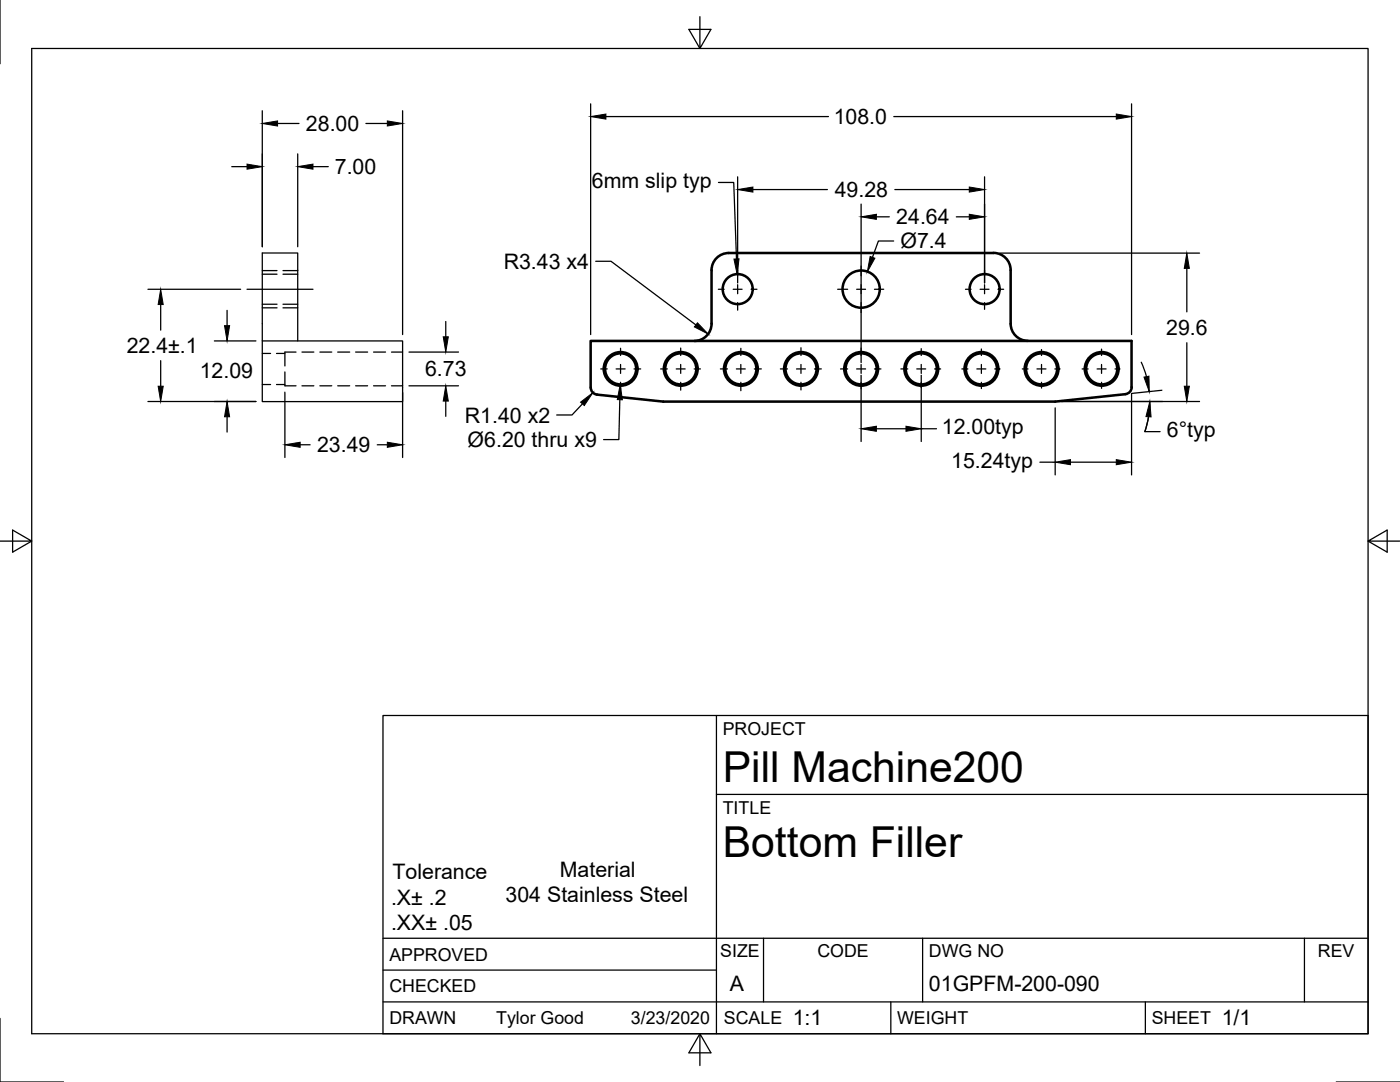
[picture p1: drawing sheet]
<svg xmlns="http://www.w3.org/2000/svg" width="279mm" height="216mm" viewBox="0 0 279 216" stroke-linecap="round" stroke-linejoin="round" font-family="sans-serif">
<!-- layer: Visible -->
<g fill="none" stroke="#000" stroke-width=".51">
<path d="M142 53.9v10.7a3.4 3.4 0 0 1-3.4 3.4M198.3 50.5h-52.9a3.4 3.4 0 0 0-3.4 3.4M198.3 50.5a3.4 3.4 0 0 1 3.4 3.4M201.7 53.9v10.7a3.4 3.4 0 0 0 3.4 3.4M225.8 77.3a1.4 1.4 0 0 1-1.2 1.4l-14 1.4h-78.2l-13.3-1.4a1.39 1.39 0 0 1-1.2-1.4v-9.3h107.9v9.3"/>
<circle cx="147.2" cy="57.7" r="3"/>
<circle cx="171.9" cy="57.7" r="3.7"/>
<circle cx="196.5" cy="57.7" r="3"/>
<circle cx="123.9" cy="73.6" r="3.1"/>
<circle cx="123.9" cy="73.6" r="3.4"/>
<circle cx="135.9" cy="73.6" r="3.1"/>
<circle cx="135.9" cy="73.6" r="3.4"/>
<circle cx="147.9" cy="73.6" r="3.1"/>
<circle cx="147.9" cy="73.6" r="3.4"/>
<circle cx="159.9" cy="73.6" r="3.1"/>
<circle cx="159.9" cy="73.6" r="3.4"/>
<circle cx="171.9" cy="73.6" r="3.1"/>
<circle cx="171.9" cy="73.6" r="3.4"/>
<circle cx="183.9" cy="73.6" r="3.1"/>
<circle cx="183.9" cy="73.6" r="3.4"/>
<circle cx="195.9" cy="73.6" r="3.1"/>
<circle cx="195.9" cy="73.6" r="3.4"/>
<circle cx="207.9" cy="73.6" r="3.1"/>
<circle cx="207.9" cy="73.6" r="3.4"/>
<circle cx="219.9" cy="73.6" r="3.1"/>
<circle cx="219.9" cy="73.6" r="3.4"/>
</g>
<!-- layer: Hidden -->
<g fill="none" stroke="#000" stroke-width=".25">
<path d="M52.3 54.7h3M52.3 54h3M56.5 54.7h2.9M56.5 54h2.9M52.3 70.5h1.7M52.3 76.7h1.7M52.3 60.7h3M52.3 61.4h3M55.2 70.5h1.7M55.2 76.7h1.7M56.5 60.7h2.9M56.5 61.4h2.9"/>
<path d="M56.9 74.2v2.8h2.2M59.1 70.3h-2.2v2.7M60.3 70.3h2.3M60.3 77h2.3M63.8 70.3h2.4M63.8 77h2.4M67.4 70.3h2.4M67.4 77h2.4M71 70.3h2.4M71 77h2.4M74.5 70.3h2.4M74.5 77h2.4"/>
<path d="M78.1 70.3h2.2M78.1 77h2.2"/>
</g>
<!-- layer: Visible -->
<path d="M52.3 68h28v12.1h-28v-29.6h7.1v17.5" fill="none" stroke="#000" stroke-width=".25"/>
<!-- layer: Border -->
<path d="M0 0v12.7M6.3 9.7h266.7v196.6h-266.7zM139.7 3.3v6.4l2.2-3.8h-4.4l2.2 3.8M0 108h6.3l-3.8-2.2v4.4l3.8-2.2M273 108l3.8 2.2v-4.4l-3.8 2.2h6.4M0 203.2v12.7h12.7M139.7 206.3l-2.2 3.8h4.4l-2.2-3.8v6.3M266.7 215.9h12.7" fill="none" stroke="#000" stroke-width=".25"/>
<!-- layer: Titleblock -->
<path d="M76.4 142.8h196.6v63.5h-196.6zM143 158.5h130M143 142.8v63.5M76.4 199.9h196.6M76.4 193.6h66.6M76.4 187.2h196.6M152.4 187.2v12.7M177.8 199.9v6.4M184.1 187.2v12.7M228.6 199.9v6.4M260.3 187.2v12.7" fill="none" stroke="#000" stroke-width=".25"/>
<!-- layer: Dimensions -->
<g fill="none" stroke="#000" stroke-width=".25">
<path d="M46.2 33.3h3.1M52.3 22.1v27.1M55.4 24.6h4.3M59.4 30.7v18.5M62.5 33.3h3M73 24.6h4.3M80.3 22.1v44.7M117.9 20.7v46.1M120.9 23.3h44.4M143.4 36.4h3l.6 15.3M147.2 35.3v21.2M150.3 37.8h14.8"/>
<path d="M178.4 23.3h44.4M178.6 37.8h14.8M196.5 35.3v21.2M225.8 20.7v46.1M29.5 57.7h18.5M118.9 52.1h3l17 12.7M171.9 40.7v31.6M174.9 43.3h2.6M178.4 48.1h-3.1l-1.2 3.3M190.9 43.3h2.5M199.5 50.5h39.9M236.9 53.6v8.6"/>
<path d="M32.1 60.8v5.1M32.1 72v5.1M42.8 68h8.3M45.3 61.9v3.1M56.9 78.3v13M80.3 78.3v13M81.6 70.3h9.9M81.6 77h9.9M89 64.2v3M123.7 79.8l-.2 7.9h-3M171.9 74.9v13.2M183.9 74.9v13.2"/>
<path d="M227.8 72.3l1 2.8M231.9 77.9l-6.1 .6v16.3M236.9 68.4v8.7M29.5 80.1h21.6M45.3 83.2v3M59.9 88.8h2M75.3 88.8h2M89 80v3.1M116.2 80.6l-2 2.2h-3.1M174.9 85.6h5.9M183.9 85.6h3M207.5 92.2h3.1"/>
<path d="M210.6 81.4v13.4M211.9 80.1h27.5M213.6 92.2h9.2M229.2 83.1l-.7 3M229.5 80.1a18.9 18.9 0 0 1-1 6h3"/>
</g>
<g fill="#000" stroke="#000" stroke-width=".2">
<path d="M49.3 32.7l3 .6-3 .5zM52.3 24.6l3.1-.5v1zM59.4 33.3l3.1-.6v1.1zM77.3 24.1l3 .5-3 .5zM117.9 23.3l3-.5v1zM147.2 37.8l3.1-.5v1zM193.4 37.3l3.1 .5-3.1 .5zM222.8 22.8l3 .5-3 .5zM146.5 51.7l1-.1-.4 3.1zM173.7 51.2l.9 .3-1.5 2.7zM171.9 43.3l3-.5v1zM193.4 42.8l3.1 .5-3.1 .5z"/>
<path d="M236.9 50.5l.5 3.1h-1.1zM31.6 77.1h1l-.5 3zM32.1 57.7l.5 3.1h-1zM44.8 65h1l-.5 3zM88.5 67.2h1l-.5 3.1zM123.8 76.7l.4 3.1-1-.1zM139.2 64.4l2.1 2.3-2.7-1.5zM228.3 75.2l1-.1 .1 3zM236.3 77.1h1.1l-.5 3zM45.3 80.1l.5 3.1h-1zM56.9 88.8l3-.6v1.1zM77.3 88.2l3 .6-3 .5z"/>
<path d="M89 77l.5 3h-1zM115.9 80.2l2.4-1.8-1.7 2.5zM171.9 85.6l3-.6v1.1zM180.8 85l3.1 .6-3.1 .5zM210.6 92.2l3-.5v1zM222.8 91.7l3 .5-3 .5zM229.5 80.1l.2 3.1-1-.1z"/>
</g>
<!-- layer: Center Lines -->
<g fill="none" stroke="#000" stroke-width=".25">
<path d="M49.3 57.7h13.2M143.4 57.7h1.1M146.3 57.7h1.8M147.2 53.9v1.1M147.2 56.8v1.8M149.9 57.7h1.2M167.2 57.7h2M171 57.7h1.7M171.9 53.1v1.9M171.9 56.8v1.8M174.5 57.7h1.9M192.7 57.7h1.1"/>
<path d="M195.6 57.7h1.8M196.5 53.9v1.1M196.5 56.8v1.8M199.2 57.7h1.1M119.9 73.6h1.3M123 73.6h1.8M123.8 69.5v1.4M123.8 72.7v1.8M123.8 76.3v1.5M126.5 73.6h1.4M131.8 73.6h1.4M135 73.6h1.7"/>
<path d="M135.8 69.4v1.5M135.8 72.7v1.8M135.8 76.3v1.6M138.5 73.6h1.3M143.8 73.6h1.4M147 73.6h1.7M147.2 60.4v1.5M147.8 69.5v1.4M147.8 72.7v1.8M147.8 76.3v1.7M150.5 73.6h1.4M155.7 73.6h1.5"/>
<path d="M159 73.6h1.7M159.9 69.4v1.5M159.9 72.7v1.8M159.9 76.3v1.5M162.5 73.6h1.4M167.7 73.6h1.5M171 73.6h1.7M171.9 60.4v2M171.9 69.4v1.5M171.9 72.7v1.8M171.9 76.3v1.3M174.5 73.6h1.3"/>
<path d="M179.8 73.6h1.4M183 73.6h1.7M183.9 69.6v1.3M183.9 72.7v1.8M183.9 76.3v1.1M186.5 73.6h1.2M192 73.6h1.2M194.9 73.6h1.8M195.9 69.6v1.3M195.9 72.7v1.8M195.9 76.3v1.2M196.5 60.4v1.3"/>
<path d="M198.5 73.6h1.1M204 73.6h1.2M206.9 73.6h1.8M207.9 69.7v1.2M207.9 72.7v1.8M207.9 76.3v1.1M210.5 73.6h1.1M216 73.6h1.2M218.9 73.6h1.8M219.8 69.7v1.2M219.8 72.7v1.8M219.8 76.3v1.2"/>
<path d="M222.5 73.6h1"/>
</g>
<g font-size="8.5">
<text x="144.3" y="156">Pill Machine200</text>
<text x="144.3" y="171">Bottom Filler</text>
</g>
<g font-size="4.3">
<text x="61.1" y="26.1">28.00</text>
<text x="166.4" y="24.7">108.0</text>
<text x="66.8" y="34.8">7.00</text>
<text x="118.1" y="37.5">6mm slip typ</text>
<text x="166.6" y="39.3">49.28</text>
<text x="178.9" y="44.8">24.64</text>
<text x="100.5" y="53.6">R3.43 x4</text>
<text x="179.7" y="49.6">Ø7.4</text>
<text x="25.3" y="70.4">22.4±.1</text>
<text x="232.7" y="66.8">29.6</text>
<text x="39.9" y="75.4">12.09</text>
<text x="84.8" y="75.1">6.73</text>
<text x="92.8" y="84.3">R1.40 x2</text>
<text x="93.3" y="89.2">Ø6.20 thru x9</text>
<text x="188" y="86.6">12.00typ</text>
<text x="232.9" y="87.2">6°typ</text>
<text x="63.3" y="90.3">23.49</text>
<text x="189.8" y="93.3">15.24typ</text>
<text x="78.3" y="175.5">Tolerance</text>
<text x="111.7" y="174.9">Material</text>
<text x="78" y="180.6">.X± .2</text>
<text x="78" y="185.6">.XX± .05</text>
<text x="100.9" y="180.1">304 Stainless Steel</text>
<text x="145.7" y="197.7">A</text>
<text x="185.4" y="197.7">01GPFM-200-090</text>
<text x="158.2" y="204.6">1:1</text>
<text x="243.8" y="204.6">1/1</text>
</g>
<g font-size="3.5">
<text x="144.3" y="146.6">PROJECT</text>
<text x="144.3" y="162.3">TITLE</text>
<text x="77.7" y="191.7">APPROVED</text>
<text x="143.7" y="191">SIZE</text>
<text x="163.1" y="191">CODE</text>
<text x="185.4" y="191">DWG NO</text>
<text x="263" y="191">REV</text>
<text x="77.7" y="198">CHECKED</text>
<text x="77.7" y="204.4">DRAWN</text>
<text x="99" y="204.4">Tylor Good</text>
<text x="125.9" y="204.4">3/23/2020</text>
<text x="144.5" y="204.4">SCALE</text>
<text x="179" y="204.4">WEIGHT</text>
<text x="229.8" y="204.4">SHEET</text>
</g>
</svg>
